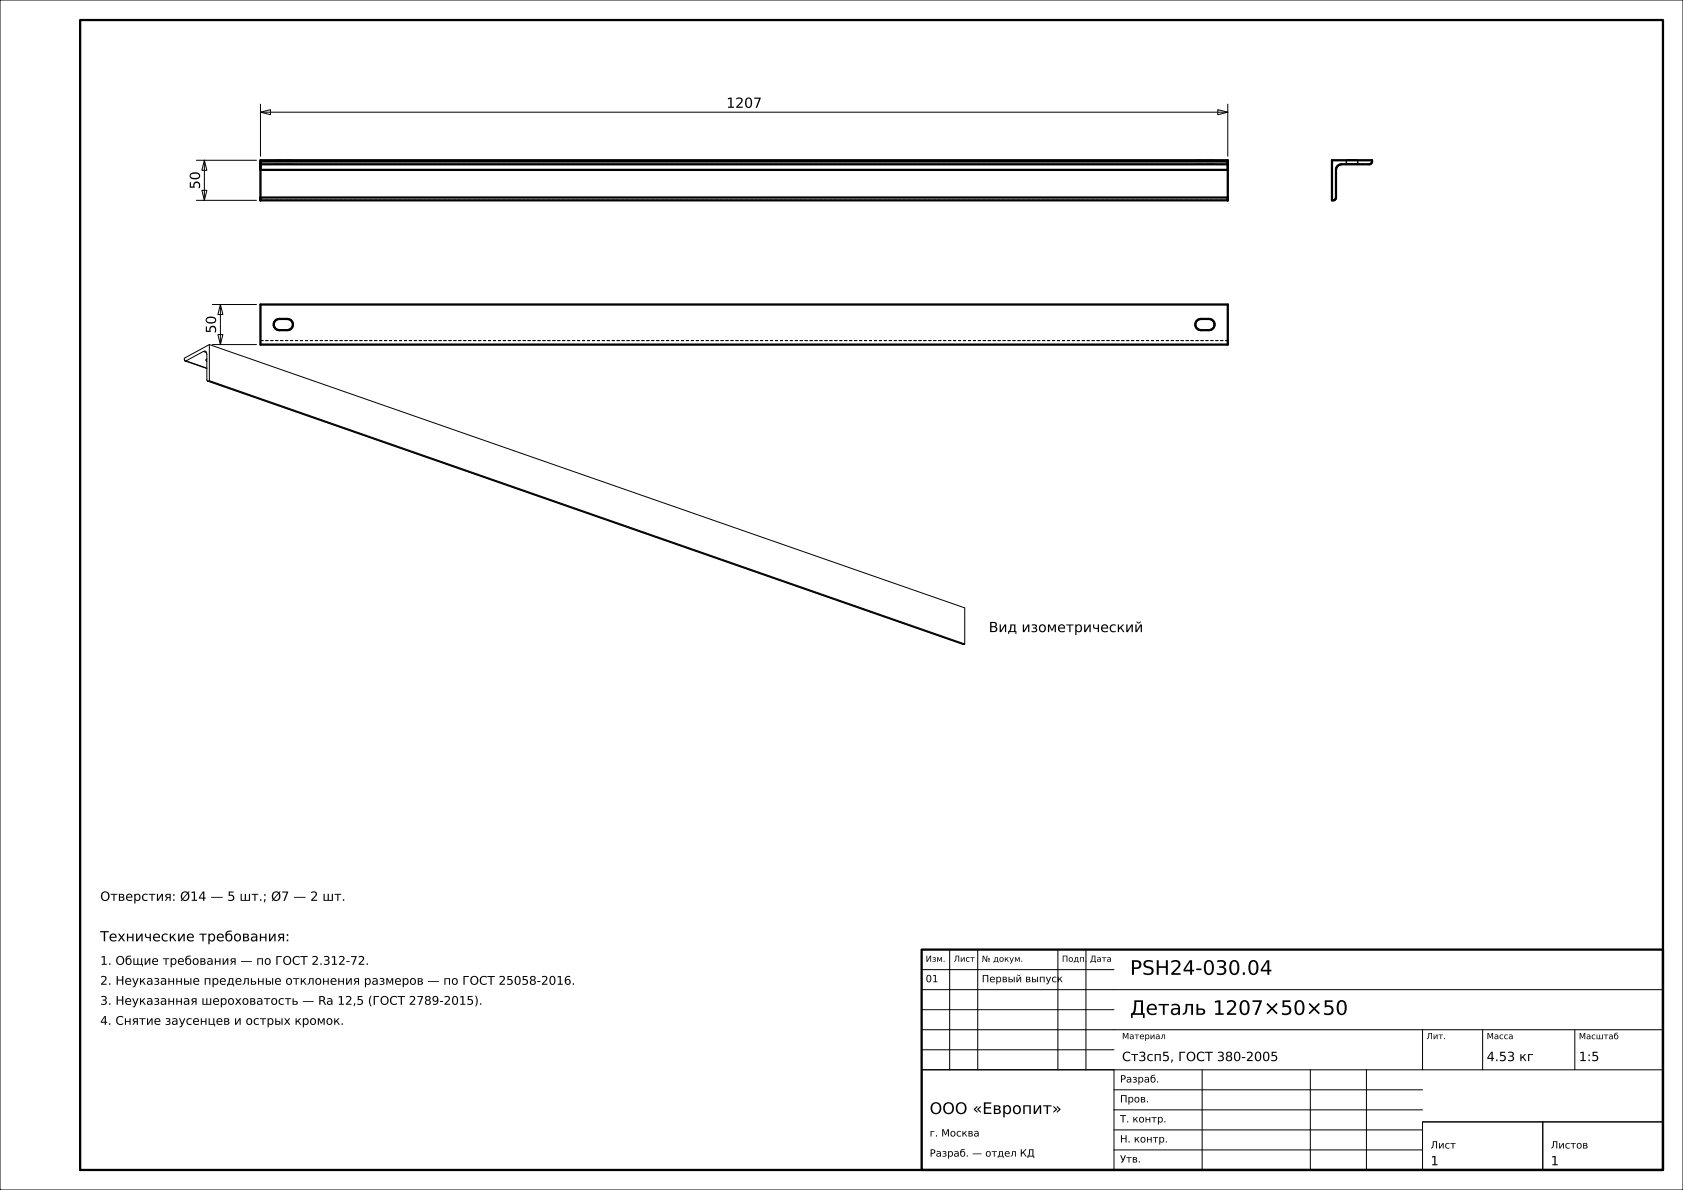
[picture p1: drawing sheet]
<svg xmlns="http://www.w3.org/2000/svg" width="420mm" height="297mm" viewBox="0 0 420 297" stroke-linecap="round" stroke-linejoin="round" font-family="sans-serif">
<g fill="none" stroke="#000" stroke-width=".25">
<path d="M0 0h420v297h-420zM49 40h15M51 40l.6 2.5h-1.2zM51 40v10M65 28l2.5-.6v1.2zM65 26v13M65 28h241.4M303.9 27.4l2.5 .6-2.5 .6zM306.4 26v13M49 50h15M50.4 47.5h1.2l-.6 2.5zM53 76h11"/>
<path d="M55 76l.6 2.5h-1.2zM55 76v10M46.2 90.1l5.4 1.9M46.4 90.1h-.2M46.4 90.1l5.2 1.8M50.7 87.7l-4.3 2.4M50.7 87.7a.51 .51 0 0 1 .8 .2M50.7 87.7l.8 .3M51.5 87.9l.1 6.8 .2 .4M51.6 89.5l-.2 .4 .2 .3M51.8 95.1l188.8 65.7M52.1 95.1h-.3"/>
<path d="M52.1 95.1l188.5 65.7M52.2 95l-.1 .1M52.2 86l-6.2 3.4 .2 .7M52.2 86v9M52.2 86l188.5 65.7v9M52.2 95l188.5 65.7M53 86h11M54.4 83.5h1.2l-.6 2.5zM240.7 160.7l-.1 .1M237 237v30M244 237v30M264 237v30"/>
<path d="M271 237v30M230 257h185M230 252h48M230 247h185M230 242h48M355 257v10M370 257v10M393 257v10M230 267h48v25h-48zM230 267h185M230 262h48M278 277h77"/>
<path d="M278 272h77M300 267v25M327 267v25M341 267v25M278 287h77M278 282h77M355 280h30v12h-30zM355 280h60M385 280h30v12h-30z"/>
</g>
<path d="M20 5h395v287h-395zM65 40h241.4v10h-241.4zM332.4 40h10a.79 .79 0 0 1-.7 1h-6.9a1.4 1.4 0 0 0-1.4 1.4v6.9a.76 .76 0 0 1-1 .7zM65 41h241.4M65 49.3h241.4M65 42.4h241.4M65 40.3h241.4M65 76h241.4v10h-241.4zM68.6 80.1l.7-.4 2.4-.1a1.4 1.4 0 0 1 1.4 1.4 1.4 1.4 0 0 1-1.4 1.4h-2a1.4 1.4 0 0 1-1.3-.8 1.4 1.4 0 0 1 .2-1.5zM298.6 80.1l.7-.4 2.4-.1a1.4 1.4 0 0 1 1.4 1.4 1.4 1.4 0 0 1-1.4 1.4h-2a1.4 1.4 0 0 1-1.3-.8 1.4 1.4 0 0 1 .2-1.5zM230 237h185v55h-185z" fill="none" stroke="#000" stroke-width=".56"/>
<g fill="none" stroke="#000" stroke-width=".25" stroke-dasharray=".7 .5" stroke-linecap="butt">
<path d="M68.3 40h.1M68.4 40h-.1M68.4 40h.1M68.5 40h-.1M68.5 40h.1M68.6 40h-.1M68.6 40h.1M68.7 40h-.1M68.7 40h.1M68.8 40h-.1M68.8 40h.2M69 40h-.2"/>
<path d="M69 40h.1M69.1 40h-.1M69.1 40h.1M69.2 40h-.1M69.2 40h.2M69.4 40h-.2M69.4 40h.1M69.5 40h-.1M69.5 40h.2M69.7 40h2M69.7 40h-.2M71.7 40h.2"/>
<path d="M71.7 40h-2M71.9 40h.1M71.9 40h-.2M72 40h.2M72 40h-.1M72.2 40h.1M72.2 40h-.2M72.3 40h.1M72.3 40h-.1M72.4 40h.2M72.4 40h-.1M72.6 40h.1"/>
<path d="M72.6 40h-.2M72.7 40h.1M72.7 40h-.1M72.8 40h.1M72.8 40h-.1M72.9 40h.1M72.9 40h-.1M73 40h-.1M73 40h.1M73.1 40h-.1M298.3 40h.1M298.4 40h-.1"/>
<path d="M298.4 40h.1M298.5 40h-.1M298.5 40h.1M298.6 40h-.1M298.6 40h.1M298.7 40h-.1M298.7 40h.1M298.8 40h-.1M298.8 40h.2M299 40h-.2M299 40h.1M299.1 40h-.1"/>
<path d="M299.1 40h.1M299.2 40h-.1M299.2 40h.2M299.4 40h-.2M299.4 40h.1M299.5 40h-.1M299.5 40h.2M299.7 40h-.2M299.7 40h2M301.7 40h-2M301.7 40h.2M301.9 40h.1"/>
<path d="M301.9 40h-.2M302 40h.2M302 40h-.1M302.2 40h.1M302.2 40h-.2M302.3 40h.1M302.3 40h-.1M302.4 40h.2M302.4 40h-.1M302.6 40h.1M302.6 40h-.2M302.7 40h.1"/>
<path d="M302.7 40h-.1M302.8 40h.1M302.8 40h-.1M302.9 40h.1M302.9 40h-.1M303 40h-.1M303 40h.1M303.1 40h-.1M306.4 40v10M306.4 40h-241.4M332.4 40v10M336 40v1"/>
<path d="M336 40h.1M336.1 40h-.1M336.1 40h.2M336.3 40h-.2M336.3 40h.2M336.5 40h-.2M336.5 40h.3M336.8 40h-.3M336.8 40h.3M337.1 40h-.3M337.1 40h.3M337.4 40h-.3"/>
<path d="M337.4 40h.3M337.7 40h-.3M337.7 40h.3M338 40h-.3M338 40h.3M338.3 40h-.3M338.3 40h.2M338.5 40h-.2M338.5 40h.2M338.7 40h-.2M338.7 40h.1M338.8 40h-.1"/>
<path d="M338.8 40v1M342.4 40h-10M65 50v-10M68.3 41h.1M68.4 41h-.1M68.4 41h.1M68.5 41h-.1M68.5 41h.1M68.6 41h-.1M68.6 41h.1M68.7 41h-.1M68.7 41h.1"/>
<path d="M68.8 41h-.1M68.8 41h.2M69 41h-.2M69 41h.1M69.1 41h-.1M69.1 41h.1M69.2 41h-.1M69.2 41h.2M69.4 41h-.2M69.4 41h.1M69.5 41h-.1M69.5 41h.2"/>
<path d="M69.7 41h2M69.7 41h-.2M71.7 41h.2M71.7 41h-2M71.9 41h.1M71.9 41h-.2M72 41h.2M72 41h-.1M72.2 41h.1M72.2 41h-.2M72.3 41h.1M72.3 41h-.1"/>
<path d="M72.4 41h.2M72.4 41h-.1M72.6 41h.1M72.6 41h-.2M72.7 41h.1M72.7 41h-.1M72.8 41h.1M72.8 41h-.1M72.9 41h.1M72.9 41h-.1M73 41h-.1M73 41h.1"/>
<path d="M73.1 41h-.1M298.3 41h.1M298.4 41h-.1M298.4 41h.1M298.5 41h-.1M298.5 41h.1M298.6 41h-.1M298.6 41h.1M298.7 41h-.1M298.7 41h.1M298.8 41h-.1M298.8 41h.2"/>
<path d="M299 41h-.2M299 41h.1M299.1 41h-.1M299.1 41h.1M299.2 41h-.1M299.2 41h.2M299.4 41h-.2M299.4 41h.1M299.5 41h-.1M299.5 41h.2M299.7 41h-.2M299.7 41h2"/>
<path d="M301.7 41h-2M301.7 41h.2M301.9 41h.1M301.9 41h-.2M302 41h.2M302 41h-.1M302.2 41h.1M302.2 41h-.2M302.3 41h.1M302.3 41h-.1M302.4 41h.2M302.4 41h-.1"/>
<path d="M302.6 41h.1M302.6 41h-.2M302.7 41h.1M302.7 41h-.1M302.8 41h.1M302.8 41h-.1M302.9 41h.1M302.9 41h-.1M303 41h-.1M303 41h.1M303.1 41h-.1M306.4 41h-241.4"/>
<path d="M306.4 50h-241.4M332.4 50h.3M332.7 50l.3-.1M333 49.9l.2-.1M333.2 49.8l.1-.2M333.3 49.6l.1-.3M333.4 49.3v-6.9M333.4 42.4v-.4M333.4 42l.2-.3M333.6 41.7l.2-.3M333.8 41.4l.3-.2M334.1 41.2l.3-.2"/>
<path d="M334.4 41h.4M334.8 41h6.9M336 41v-1M336 41h.1M336.1 41h.2M336.1 41h-.1M336.3 41h.2M336.3 41h-.2M336.5 41h.3M336.5 41h-.2M336.8 41h.3M336.8 41h-.3"/>
<path d="M337.1 41h.3M337.1 41h-.3M337.4 41h.3M337.4 41h-.3M337.7 41h.3M337.7 41h-.3M338 41h.3M338 41h-.3M338.3 41h.2M338.3 41h-.3M338.5 41h.2M338.5 41h-.2"/>
<path d="M338.7 41h.1M338.7 41h-.2M338.8 41h-.1M338.8 41v-1M341.7 41l.3-.1M342 40.9l.2-.1M342.2 40.8l.1-.2M342.3 40.6l.1-.3M342.4 40.3v-.3M65 76.7v-.1M65 76.6v-.1M65 76.5v-.1"/>
<path d="M65 76.4v-.1M65 76.3v-.1M65 76.2v-.1M65 76.1v-.1M65 76h241.4M68.9 79.8l.4-.1M69.3 79.7l.4-.1M69.7 79.6h2M71.7 79.6l.4 .1M72.1 79.7l.4 .1M72.5 79.8l.3 .3M298.9 79.8l.4-.1"/>
<path d="M299.3 79.7l.4-.1M299.7 79.6h2M301.7 79.6l.4 .1M302.1 79.7l.4 .1M302.5 79.8l.3 .3M306.4 76.7v6.9M306.4 76v.1M306.4 76.1v.1M306.4 76.2v.1M306.4 76.3v.1M306.4 76.4v.1M306.4 76.5v.1"/>
<path d="M306.4 76.6v.1M65 83.6v-6.9M65 86v-.3M65 85.7v-.1M65 85.6v-.1M65 85.5v-.1M65 85.4v-.1M65 85.3v-.1M65 85.2v-.1M65 85.1v-.1M65 85v-.1M65 84.9v-.1"/>
<path d="M65 84.8v-.1M65 84.7v-.1M65 84.6v-.1M65 84.5v-.2M65 84.3v-.1M65 84.2v-.1M65 84.1v-.2M65 83.9v-.1M65 83.8v-.2M65 85h241.4M65 86h241.4M68.3 81.2v-.4"/>
<path d="M68.3 80.8l.1-.4M68.4 81.6l-.1-.4M68.4 80.4l.2-.3M68.6 81.9l-.2-.3M68.6 80.1l.3-.3M68.9 82.2l-.3-.3M69.3 82.3l-.4-.1M69.7 82.4l-.4-.1M71.7 82.4h-2M72.1 82.3l-.4 .1M72.5 82.2l-.4 .1M72.8 80.1l.2 .3"/>
<path d="M72.8 81.9l-.3 .3M73 80.4l.1 .4M73 81.6l-.2 .3M73.1 80.8v.4M73.1 81.2l-.1 .4M298.3 81.2v-.4M298.3 80.8l.1-.4M298.4 81.6l-.1-.4M298.4 80.4l.2-.3M298.6 81.9l-.2-.3M298.6 80.1l.3-.3M298.9 82.2l-.3-.3"/>
<path d="M299.3 82.3l-.4-.1M299.7 82.4l-.4-.1M301.7 82.4h-2M302.1 82.3l-.4 .1M302.5 82.2l-.4 .1M302.8 80.1l.2 .3M302.8 81.9l-.3 .3M303 80.4l.1 .4M303 81.6l-.2 .3M303.1 80.8v.4M303.1 81.2l-.1 .4M306.4 85v.1"/>
<path d="M306.4 85.1v.1M306.4 85.2v.1M306.4 85.3v.1M306.4 85.4v.1M306.4 85.5v.1M306.4 85.6v.1M306.4 83.6v.2M306.4 83.8v.1M306.4 83.9v.2M306.4 84.1v.1M306.4 84.2v.1M306.4 84.3v.2"/>
<path d="M306.4 84.5v.1M306.4 84.6v.1M306.4 84.7v.1M306.4 84.8v.1M306.4 84.9v.1M306.4 85.7v.3"/>
</g>
<g font-size="5">
<text x="282" y="243.3">PSH24-030.04</text>
<text x="282" y="253.3">Деталь 1207×50×50</text>
</g>
<text font-size="4" x="232" y="278">ООО «Европит»</text>
<g font-size="3.5">
<text x="181.3" y="26.9">1207</text>
<text x="49.9" y="47.2" transform="rotate(-90 49.9 47.2)">50</text>
<text x="53.9" y="83.2" transform="rotate(-90 53.9 83.2)">50</text>
<text x="246.7" y="157.8">Вид изометрический</text>
<text x="25" y="234.9">Технические требования:</text>
</g>
<g font-size="3.2">
<text x="25" y="224.8">Отверстия: Ø14 — 5 шт.; Ø7 — 2 шт.</text>
<text x="280" y="264.8">Ст3сп5, ГОСТ 380-2005</text>
<text x="371" y="264.8">4.53 кг</text>
<text x="394" y="264.8">1:5</text>
<text x="357" y="290.8">1</text>
<text x="387" y="290.8">1</text>
</g>
<g font-size="3">
<text x="25" y="240.8">1. Общие требования — по ГОСТ 2.312-72.</text>
<text x="25" y="245.8">2. Неуказанные предельные отклонения размеров — по ГОСТ 25058-2016.</text>
<text x="25" y="250.8">3. Неуказанная шероховатость — Ra 12,5 (ГОСТ 2789-2015).</text>
<text x="25" y="255.8">4. Снятие заусенцев и острых кромок.</text>
</g>
<g font-size="2.5">
<text x="231" y="245.1">01</text>
<text x="245" y="245.1">Первый выпуск</text>
<text x="279.5" y="270.2">Разраб.</text>
<text x="279.5" y="275.1">Пров.</text>
<text x="279.5" y="280.1">Т. контр.</text>
<text x="232" y="283.6">г. Москва</text>
<text x="279.5" y="285.1">Н. контр.</text>
<text x="357" y="286.6">Лист</text>
<text x="387" y="286.6">Листов</text>
<text x="232" y="288.7">Разраб. — отдел КД</text>
<text x="279.5" y="290.1">Утв.</text>
</g>
<g font-size="2.1">
<text x="231" y="240">Изм.</text>
<text x="238" y="240">Лист</text>
<text x="245" y="240">№ докум.</text>
<text x="265" y="240">Подп.</text>
<text x="272" y="240">Дата</text>
<text x="280" y="259.3">Материал</text>
<text x="356" y="259.3">Лит.</text>
<text x="371" y="259.3">Масса</text>
<text x="394" y="259.4">Масштаб</text>
</g>
</svg>
